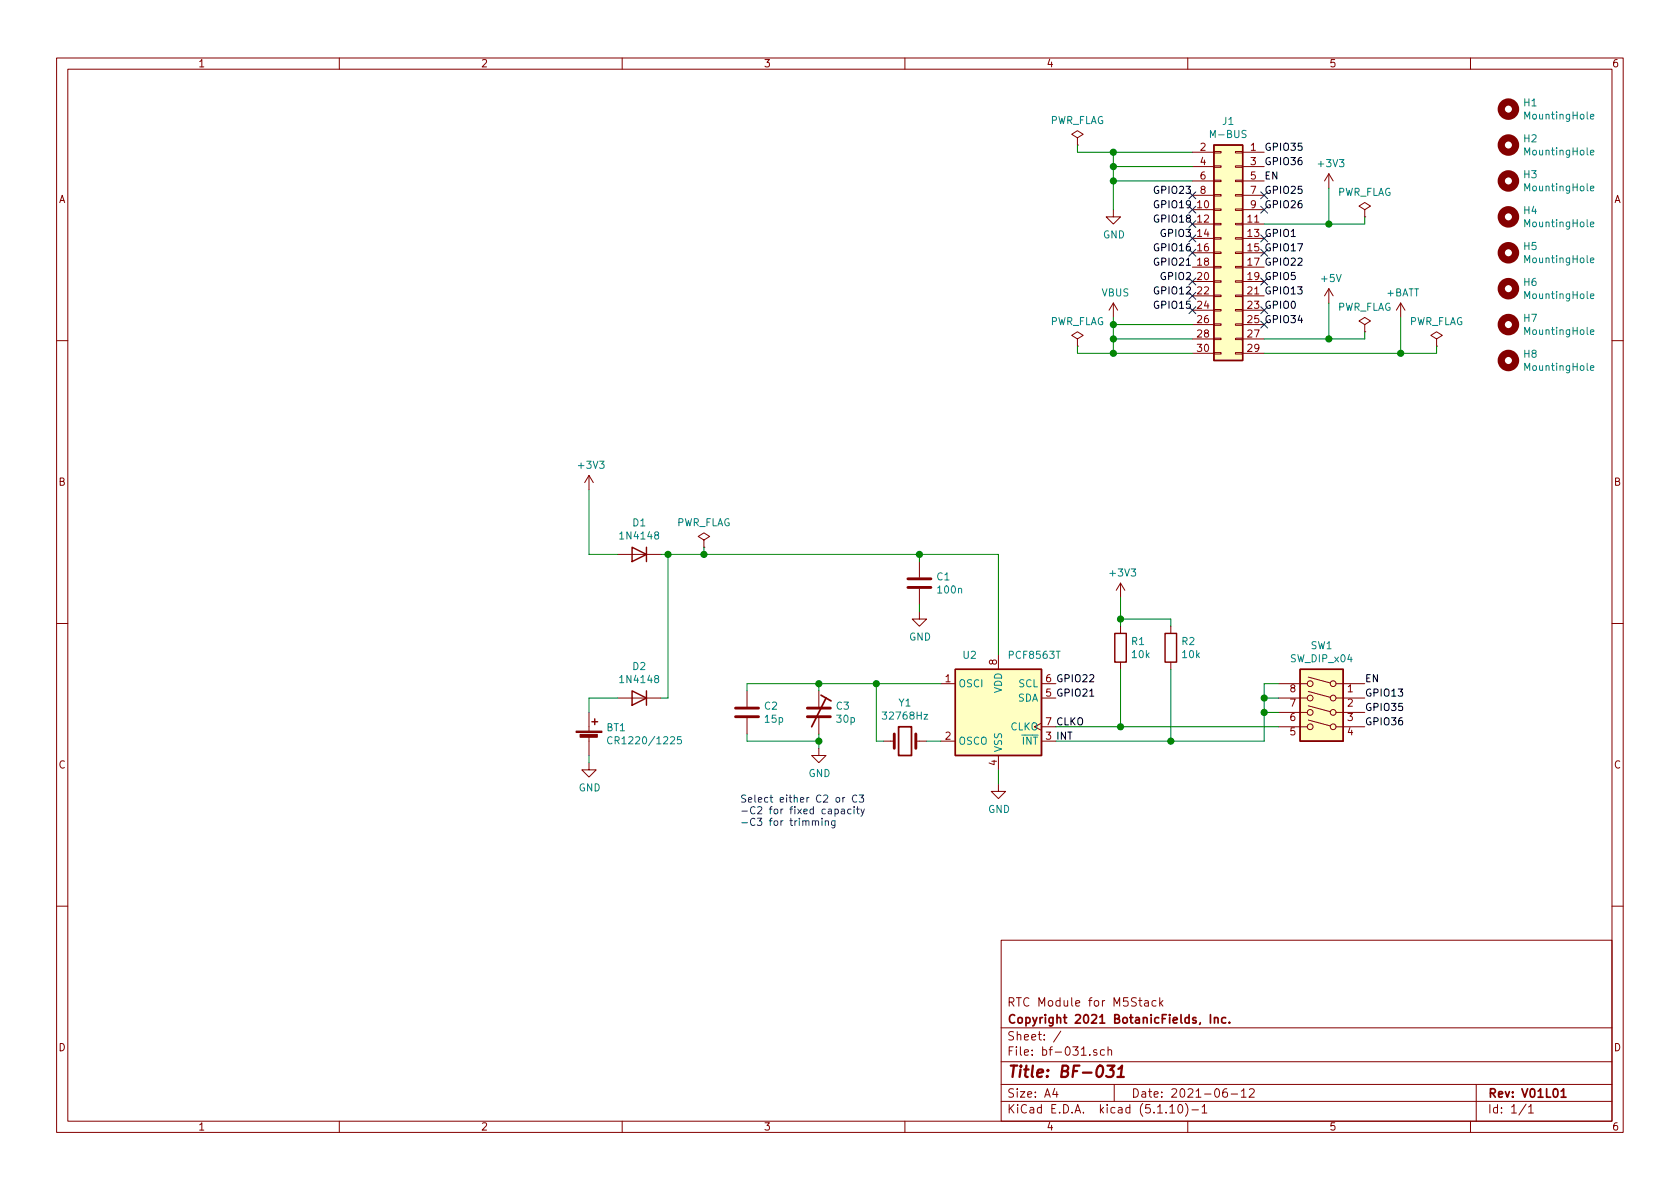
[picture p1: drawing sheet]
EESchema Schematic File Version 4
EELAYER 30 0
EELAYER END
$Descr A4 11693 8268
encoding utf-8
Sheet 1 1
Title "BF-031"
Date "2021-06-12"
Rev "V01L01"
Comp "Copyright 2021 BotanicFields, Inc."
Comment1 "RTC Module for M5Stack"
Comment2 ""
Comment3 ""
Comment4 ""
$EndDescr
$Comp
L Connector_Generic:Conn_02x15_Odd_Even J1
U 1 1
P 8600 1750
F 0 "J1" H 8650 2667 50  0000 C CNN
F 1 "M-BUS" H 8650 2576 50  0000 C CNN
F 2 "bf:BF@M5Stack_MBUS" H 8600 1750 50  0001 C CNN
F 3 "~" H 8600 1750 50  0001 C CNN
	1    8600 1750
	-1   0    0    -1  
$EndComp
Text Label 8300 1350 2    50   ~ 0
GPIO23
Text Label 8300 1450 2    50   ~ 0
GPIO19
Text Label 8300 1550 2    50   ~ 0
GPIO18
Text Label 8300 1650 2    50   ~ 0
GPIO3
Text Label 8300 1750 2    50   ~ 0
GPIO16
Text Label 8300 1850 2    50   ~ 0
GPIO21
Text Label 8300 1950 2    50   ~ 0
GPIO2
Text Label 8300 2050 2    50   ~ 0
GPIO12
Text Label 8300 2150 2    50   ~ 0
GPIO15
Text Label 8800 1050 0    50   ~ 0
GPIO35
Text Label 8800 1150 0    50   ~ 0
GPIO36
Text Label 8800 1250 0    50   ~ 0
EN
Text Label 8800 1350 0    50   ~ 0
GPIO25
Text Label 8800 1450 0    50   ~ 0
GPIO26
Text Label 8800 1650 0    50   ~ 0
GPIO1
Text Label 8800 1750 0    50   ~ 0
GPIO17
Text Label 8800 1950 0    50   ~ 0
GPIO5
Text Label 8800 2050 0    50   ~ 0
GPIO13
Text Label 8800 2150 0    50   ~ 0
GPIO0
Text Label 8800 2250 0    50   ~ 0
GPIO34
$Comp
L power:+3V3 #PWR015
U 1 1
P 9250 1300
F 0 "#PWR015" H 9250 1150 50  0001 C CNN
F 1 "+3V3" H 9265 1473 50  0000 C CNN
F 2 "" H 9250 1300 50  0001 C CNN
F 3 "" H 9250 1300 50  0001 C CNN
	1    9250 1300
	1    0    0    -1  
$EndComp
$Comp
L power:+5V #PWR019
U 1 1
P 9250 2100
F 0 "#PWR019" H 9250 1950 50  0001 C CNN
F 1 "+5V" H 9265 2273 50  0000 C CNN
F 2 "" H 9250 2100 50  0001 C CNN
F 3 "" H 9250 2100 50  0001 C CNN
	1    9250 2100
	1    0    0    -1  
$EndComp
$Comp
L power:+BATT #PWR022
U 1 1
P 9750 2200
F 0 "#PWR022" H 9750 2050 50  0001 C CNN
F 1 "+BATT" H 9765 2373 50  0000 C CNN
F 2 "" H 9750 2200 50  0001 C CNN
F 3 "" H 9750 2200 50  0001 C CNN
	1    9750 2200
	1    0    0    -1  
$EndComp
$Comp
L power:GND #PWR017
U 1 1
P 7750 1450
F 0 "#PWR017" H 7750 1200 50  0001 C CNN
F 1 "GND" H 7755 1277 50  0000 C CNN
F 2 "" H 7750 1450 50  0001 C CNN
F 3 "" H 7750 1450 50  0001 C CNN
	1    7750 1450
	1    0    0    -1  
$EndComp
$Comp
L power:PWR_FLAG #FLG04
U 1 1
P 9500 2300
F 0 "#FLG04" H 9500 2375 50  0001 C CNN
F 1 "PWR_FLAG" H 9500 2473 50  0000 C CNN
F 2 "" H 9500 2300 50  0001 C CNN
F 3 "~" H 9500 2300 50  0001 C CNN
	1    9500 2300
	1    0    0    -1  
$EndComp
$Comp
L power:PWR_FLAG #FLG03
U 1 1
P 9500 1500
F 0 "#FLG03" H 9500 1575 50  0001 C CNN
F 1 "PWR_FLAG" H 9500 1673 50  0000 C CNN
F 2 "" H 9500 1500 50  0001 C CNN
F 3 "~" H 9500 1500 50  0001 C CNN
	1    9500 1500
	1    0    0    -1  
$EndComp
$Comp
L power:PWR_FLAG #FLG06
U 1 1
P 10000 2400
F 0 "#FLG06" H 10000 2475 50  0001 C CNN
F 1 "PWR_FLAG" H 10000 2573 50  0000 C CNN
F 2 "" H 10000 2400 50  0001 C CNN
F 3 "~" H 10000 2400 50  0001 C CNN
	1    10000 2400
	1    0    0    -1  
$EndComp
Wire Wire Line
	8800 2350 9250 2350
Wire Wire Line
	7750 1050 8300 1050
Wire Wire Line
	8300 1150 7750 1150
Connection ~ 7750 1150
Wire Wire Line
	7750 1150 7750 1050
Wire Wire Line
	8300 1250 7750 1250
Connection ~ 7750 1250
Wire Wire Line
	7750 1250 7750 1150
$Comp
L power:PWR_FLAG #FLG02
U 1 1
P 7500 1000
F 0 "#FLG02" H 7500 1075 50  0001 C CNN
F 1 "PWR_FLAG" H 7500 1173 50  0000 C CNN
F 2 "" H 7500 1000 50  0001 C CNN
F 3 "~" H 7500 1000 50  0001 C CNN
	1    7500 1000
	1    0    0    -1  
$EndComp
Wire Wire Line
	8800 2450 9750 2450
Wire Wire Line
	9500 1550 9250 1550
Wire Wire Line
	9750 2200 9750 2450
Wire Wire Line
	9250 2100 9250 2350
Wire Wire Line
	9250 1300 9250 1550
$Comp
L power:VBUS #PWR021
U 1 1
P 7750 2200
F 0 "#PWR021" H 7750 2050 50  0001 C CNN
F 1 "VBUS" H 7765 2373 50  0000 C CNN
F 2 "" H 7750 2200 50  0001 C CNN
F 3 "" H 7750 2200 50  0001 C CNN
	1    7750 2200
	1    0    0    -1  
$EndComp
$Comp
L power:PWR_FLAG #FLG05
U 1 1
P 7500 2400
F 0 "#FLG05" H 7500 2475 50  0001 C CNN
F 1 "PWR_FLAG" H 7500 2573 50  0000 C CNN
F 2 "" H 7500 2400 50  0001 C CNN
F 3 "~" H 7500 2400 50  0001 C CNN
	1    7500 2400
	1    0    0    -1  
$EndComp
Wire Wire Line
	7750 2200 7750 2250
Wire Wire Line
	7750 2250 8300 2250
Wire Wire Line
	8300 2450 7750 2450
Wire Wire Line
	7750 2450 7750 2350
Connection ~ 7750 2250
Wire Wire Line
	8300 2350 7750 2350
Connection ~ 7750 2350
Wire Wire Line
	7750 2350 7750 2250
Wire Wire Line
	10000 2400 10000 2450
Wire Wire Line
	10000 2450 9750 2450
Wire Wire Line
	9500 2300 9500 2350
Wire Wire Line
	9500 2350 9250 2350
Wire Wire Line
	9500 1500 9500 1550
Wire Wire Line
	7500 2450 7750 2450
Connection ~ 7750 2450
Wire Wire Line
	7500 2400 7500 2450
Connection ~ 7750 1050
Wire Wire Line
	7750 1250 7750 1450
Text Label 8800 1850 0    50   ~ 0
GPIO22
$Comp
L Mechanical:MountingHole H1
U 1 1
P 10500 750
F 0 "H1" H 10600 796 50  0000 L CNN
F 1 "MountingHole" H 10600 705 50  0000 L CNN
F 2 "bf:BF@MountingHole_3.2mm_M3" H 10500 750 50  0001 C CNN
F 3 "~" H 10500 750 50  0001 C CNN
	1    10500 750 
	1    0    0    -1  
$EndComp
$Comp
L Mechanical:MountingHole H2
U 1 1
P 10500 1000
F 0 "H2" H 10600 1046 50  0000 L CNN
F 1 "MountingHole" H 10600 955 50  0000 L CNN
F 2 "bf:BF@MountingHole_3.2mm_M3" H 10500 1000 50  0001 C CNN
F 3 "~" H 10500 1000 50  0001 C CNN
	1    10500 1000
	1    0    0    -1  
$EndComp
$Comp
L Mechanical:MountingHole H3
U 1 1
P 10500 1250
F 0 "H3" H 10600 1296 50  0000 L CNN
F 1 "MountingHole" H 10600 1205 50  0000 L CNN
F 2 "bf:BF@MountingHole_3.2mm_M3" H 10500 1250 50  0001 C CNN
F 3 "~" H 10500 1250 50  0001 C CNN
	1    10500 1250
	1    0    0    -1  
$EndComp
$Comp
L Mechanical:MountingHole H4
U 1 1
P 10500 1500
F 0 "H4" H 10600 1546 50  0000 L CNN
F 1 "MountingHole" H 10600 1455 50  0000 L CNN
F 2 "bf:BF@MountingHole_3.2mm_M3" H 10500 1500 50  0001 C CNN
F 3 "~" H 10500 1500 50  0001 C CNN
	1    10500 1500
	1    0    0    -1  
$EndComp
$Comp
L Mechanical:MountingHole H5
U 1 1
P 10500 1750
F 0 "H5" H 10600 1796 50  0000 L CNN
F 1 "MountingHole" H 10600 1705 50  0000 L CNN
F 2 "bf:BF@MountingHole_2.2mm_M2" H 10500 1750 50  0001 C CNN
F 3 "~" H 10500 1750 50  0001 C CNN
	1    10500 1750
	1    0    0    -1  
$EndComp
$Comp
L Mechanical:MountingHole H6
U 1 1
P 10500 2000
F 0 "H6" H 10600 2046 50  0000 L CNN
F 1 "MountingHole" H 10600 1955 50  0000 L CNN
F 2 "bf:BF@MountingHole_2.2mm_M2" H 10500 2000 50  0001 C CNN
F 3 "~" H 10500 2000 50  0001 C CNN
	1    10500 2000
	1    0    0    -1  
$EndComp
$Comp
L Mechanical:MountingHole H7
U 1 1
P 10500 2250
F 0 "H7" H 10600 2296 50  0000 L CNN
F 1 "MountingHole" H 10600 2205 50  0000 L CNN
F 2 "bf:BF@MountingHole_2.2mm_M2" H 10500 2250 50  0001 C CNN
F 3 "~" H 10500 2250 50  0001 C CNN
	1    10500 2250
	1    0    0    -1  
$EndComp
$Comp
L Mechanical:MountingHole H8
U 1 1
P 10500 2500
F 0 "H8" H 10600 2546 50  0000 L CNN
F 1 "MountingHole" H 10600 2455 50  0000 L CNN
F 2 "bf:BF@MountingHole_2.2mm_M2" H 10500 2500 50  0001 C CNN
F 3 "~" H 10500 2500 50  0001 C CNN
	1    10500 2500
	1    0    0    -1  
$EndComp
Wire Wire Line
	7500 1050 7750 1050
Wire Wire Line
	7500 1000 7500 1050
Connection ~ 9250 1550
Wire Wire Line
	9250 1550 8800 1550
Connection ~ 9250 2350
Connection ~ 9750 2450
$Comp
L Timer_RTC:PCF8563T U2
U 1 1
P 6950 4950
F 0 "U2" H 6750 5350 50  0000 C CNN
F 1 "PCF8563T" H 7200 5350 50  0000 C CNN
F 2 "Package_SO:SOIC-8_3.9x4.9mm_P1.27mm" H 6950 4950 50  0001 C CNN
F 3 "https://assets.nexperia.com/documents/data-sheet/PCF8563.pdf" H 6950 4950 50  0001 C CNN
	1    6950 4950
	1    0    0    -1  
$EndComp
$Comp
L Device:D D1
U 1 1
P 4450 3850
F 0 "D1" H 4450 3633 50  0000 C CNN
F 1 "1N4148" H 4450 3724 50  0000 C CNN
F 2 "bf:BF@D_SOD-123" H 4450 3850 50  0001 C CNN
F 3 "~" H 4450 3850 50  0001 C CNN
	1    4450 3850
	-1   0    0    1   
$EndComp
$Comp
L Device:D D2
U 1 1
P 4450 4850
F 0 "D2" H 4450 4633 50  0000 C CNN
F 1 "1N4148" H 4450 4724 50  0000 C CNN
F 2 "bf:BF@D_SOD-123" H 4450 4850 50  0001 C CNN
F 3 "~" H 4450 4850 50  0001 C CNN
	1    4450 4850
	-1   0    0    1   
$EndComp
$Comp
L Device:Battery_Cell BT1
U 1 1
P 4100 5150
F 0 "BT1" H 4218 5246 50  0000 L CNN
F 1 "CR1220/1225" H 4218 5155 50  0000 L CNN
F 2 "bf:BF@BatteryHolder_Takachi_SMTM1225" V 4100 5210 50  0001 C CNN
F 3 "~" V 4100 5210 50  0001 C CNN
	1    4100 5150
	1    0    0    -1  
$EndComp
$Comp
L Device:C C2
U 1 1
P 5200 4950
F 0 "C2" H 5315 4996 50  0000 L CNN
F 1 "15p" H 5315 4905 50  0000 L CNN
F 2 "bf:BF@C_0603_1608Metric" H 5238 4800 50  0001 C CNN
F 3 "~" H 5200 4950 50  0001 C CNN
	1    5200 4950
	1    0    0    -1  
$EndComp
$Comp
L power:GND #PWR0103
U 1 1
P 4100 5300
F 0 "#PWR0103" H 4100 5050 50  0001 C CNN
F 1 "GND" H 4105 5127 50  0000 C CNN
F 2 "" H 4100 5300 50  0001 C CNN
F 3 "" H 4100 5300 50  0001 C CNN
	1    4100 5300
	1    0    0    -1  
$EndComp
Wire Wire Line
	4100 5300 4100 5250
Wire Wire Line
	4600 3850 4650 3850
Wire Wire Line
	6950 3850 6950 4550
Wire Wire Line
	4600 4850 4650 4850
Wire Wire Line
	4650 4850 4650 3850
Connection ~ 4650 3850
Wire Wire Line
	4300 4850 4100 4850
Wire Wire Line
	4100 4850 4100 4950
Text Label 7350 4850 0    50   ~ 0
GPIO21
Text Label 7350 4750 0    50   ~ 0
GPIO22
$Comp
L Device:Crystal Y1
U 1 1
P 6300 5150
F 0 "Y1" H 6300 5418 50  0000 C CNN
F 1 "32768Hz" H 6300 5327 50  0000 C CNN
F 2 "Crystal:Crystal_SMD_MicroCrystal_CC7V-T1A-2Pin_3.2x1.5mm" H 6300 5150 50  0001 C CNN
F 3 "~" H 6300 5150 50  0001 C CNN
	1    6300 5150
	1    0    0    -1  
$EndComp
Wire Wire Line
	6550 4750 6100 4750
Wire Wire Line
	6450 5150 6550 5150
$Comp
L Device:CTRIM C3
U 1 1
P 5700 4950
F 0 "C3" H 5815 4996 50  0000 L CNN
F 1 "30p" H 5815 4905 50  0000 L CNN
F 2 "Capacitor_SMD:C_Trimmer_Murata_TZC3" H 5700 4950 50  0001 C CNN
F 3 "~" H 5700 4950 50  0001 C CNN
	1    5700 4950
	1    0    0    -1  
$EndComp
Wire Wire Line
	5700 4800 5700 4750
Wire Wire Line
	5200 4800 5200 4750
Wire Wire Line
	5200 4750 5700 4750
Connection ~ 5700 4750
$Comp
L power:GND #PWR0104
U 1 1
P 5700 5200
F 0 "#PWR0104" H 5700 4950 50  0001 C CNN
F 1 "GND" H 5705 5027 50  0000 C CNN
F 2 "" H 5700 5200 50  0001 C CNN
F 3 "" H 5700 5200 50  0001 C CNN
	1    5700 5200
	1    0    0    -1  
$EndComp
Wire Wire Line
	5200 5100 5200 5150
Wire Wire Line
	5200 5150 5700 5150
Wire Wire Line
	5700 5150 5700 5200
Wire Wire Line
	5700 5150 5700 5100
Connection ~ 5700 5150
$Comp
L power:GND #PWR0105
U 1 1
P 6950 5450
F 0 "#PWR0105" H 6950 5200 50  0001 C CNN
F 1 "GND" H 6955 5277 50  0000 C CNN
F 2 "" H 6950 5450 50  0001 C CNN
F 3 "" H 6950 5450 50  0001 C CNN
	1    6950 5450
	1    0    0    -1  
$EndComp
Wire Wire Line
	6950 5450 6950 5350
$Comp
L Device:C C1
U 1 1
P 6400 4050
F 0 "C1" H 6515 4096 50  0000 L CNN
F 1 "100n" H 6515 4005 50  0000 L CNN
F 2 "bf:BF@C_0603_1608Metric" H 6438 3900 50  0001 C CNN
F 3 "~" H 6400 4050 50  0001 C CNN
	1    6400 4050
	1    0    0    -1  
$EndComp
Wire Wire Line
	6400 3900 6400 3850
Wire Wire Line
	4650 3850 4900 3850
Connection ~ 6400 3850
Wire Wire Line
	6400 3850 6950 3850
$Comp
L power:GND #PWR0106
U 1 1
P 6400 4250
F 0 "#PWR0106" H 6400 4000 50  0001 C CNN
F 1 "GND" H 6405 4077 50  0000 C CNN
F 2 "" H 6400 4250 50  0001 C CNN
F 3 "" H 6400 4250 50  0001 C CNN
	1    6400 4250
	1    0    0    -1  
$EndComp
Wire Wire Line
	6400 4250 6400 4200
Wire Wire Line
	6100 5150 6100 4750
Wire Wire Line
	6100 5150 6150 5150
Connection ~ 6100 4750
Wire Wire Line
	6100 4750 5700 4750
Text Label 7350 5050 0    50   ~ 0
CLKO
Text Label 7350 5150 0    50   ~ 0
INT
$Comp
L power:PWR_FLAG #FLG0104
U 1 1
P 4900 3800
F 0 "#FLG0104" H 4900 3875 50  0001 C CNN
F 1 "PWR_FLAG" H 4900 3973 50  0000 C CNN
F 2 "" H 4900 3800 50  0001 C CNN
F 3 "~" H 4900 3800 50  0001 C CNN
	1    4900 3800
	1    0    0    -1  
$EndComp
Wire Wire Line
	4900 3800 4900 3850
Connection ~ 4900 3850
Wire Wire Line
	4900 3850 6400 3850
Wire Wire Line
	4100 3850 4300 3850
Text Notes 5150 5750 0    50   ~ 0
Select either C2 or C3\n-C2 for fixed capacity\n-C3 for trimming
$Comp
L power:+3V3 #PWR0101
U 1 1
P 4100 3400
F 0 "#PWR0101" H 4100 3250 50  0001 C CNN
F 1 "+3V3" H 4115 3573 50  0000 C CNN
F 2 "" H 4100 3400 50  0001 C CNN
F 3 "" H 4100 3400 50  0001 C CNN
	1    4100 3400
	1    0    0    -1  
$EndComp
Wire Wire Line
	4100 3400 4100 3850
Wire Wire Line
	7350 5150 8150 5150
Wire Wire Line
	7350 5050 7800 5050
$Comp
L Switch:SW_DIP_x04 SW1
U 1 1
P 9200 4950
F 0 "SW1" H 9200 5417 50  0000 C CNN
F 1 "SW_DIP_x04" H 9200 5326 50  0000 C CNN
F 2 "bf:BF@SW_DIP_SPSTx04_Slide_XKB_DSHP04TS-S_W7.62mm_P1.27mm" H 9200 4950 50  0001 C CNN
F 3 "~" H 9200 4950 50  0001 C CNN
	1    9200 4950
	-1   0    0    -1  
$EndComp
Text Label 9500 4950 0    50   ~ 0
GPIO35
Text Label 9500 5050 0    50   ~ 0
GPIO36
Text Label 9500 4850 0    50   ~ 0
GPIO13
$Comp
L Device:R R1
U 1 1
P 7800 4500
F 0 "R1" H 7870 4546 50  0000 L CNN
F 1 "10k" H 7870 4455 50  0000 L CNN
F 2 "bf:BF@R_0603_1608Metric" V 7730 4500 50  0001 C CNN
F 3 "~" H 7800 4500 50  0001 C CNN
	1    7800 4500
	1    0    0    -1  
$EndComp
$Comp
L Device:R R2
U 1 1
P 8150 4500
F 0 "R2" H 8220 4546 50  0000 L CNN
F 1 "10k" H 8220 4455 50  0000 L CNN
F 2 "bf:BF@R_0603_1608Metric" V 8080 4500 50  0001 C CNN
F 3 "~" H 8150 4500 50  0001 C CNN
	1    8150 4500
	1    0    0    -1  
$EndComp
Wire Wire Line
	7800 4650 7800 5050
Connection ~ 7800 5050
Wire Wire Line
	8150 4650 8150 5150
Connection ~ 8150 5150
$Comp
L power:+3V3 #PWR0102
U 1 1
P 7800 4150
F 0 "#PWR0102" H 7800 4000 50  0001 C CNN
F 1 "+3V3" H 7815 4323 50  0000 C CNN
F 2 "" H 7800 4150 50  0001 C CNN
F 3 "" H 7800 4150 50  0001 C CNN
	1    7800 4150
	1    0    0    -1  
$EndComp
Wire Wire Line
	7800 4150 7800 4300
Wire Wire Line
	8150 4350 8150 4300
Wire Wire Line
	8150 4300 7800 4300
Connection ~ 7800 4300
Wire Wire Line
	7800 4300 7800 4350
NoConn ~ 8300 1350
NoConn ~ 8300 1450
NoConn ~ 8300 1550
NoConn ~ 8300 1650
NoConn ~ 8300 1750
NoConn ~ 8300 1950
NoConn ~ 8300 2050
NoConn ~ 8300 2150
NoConn ~ 8800 2150
NoConn ~ 8800 1950
NoConn ~ 8800 1750
NoConn ~ 8800 1650
NoConn ~ 8800 1450
NoConn ~ 8800 1350
Wire Wire Line
	7800 5050 8900 5050
Text Label 9500 4750 0    50   ~ 0
EN
Wire Wire Line
	8150 5150 8800 5150
Wire Wire Line
	8900 4750 8800 4750
Wire Wire Line
	8800 4750 8800 4850
Wire Wire Line
	8900 4850 8800 4850
Connection ~ 8800 4850
Wire Wire Line
	8800 4850 8800 4950
Wire Wire Line
	8900 4950 8800 4950
Connection ~ 8800 4950
Wire Wire Line
	8800 4950 8800 5150
NoConn ~ 8800 2250
$EndSCHEMATC
